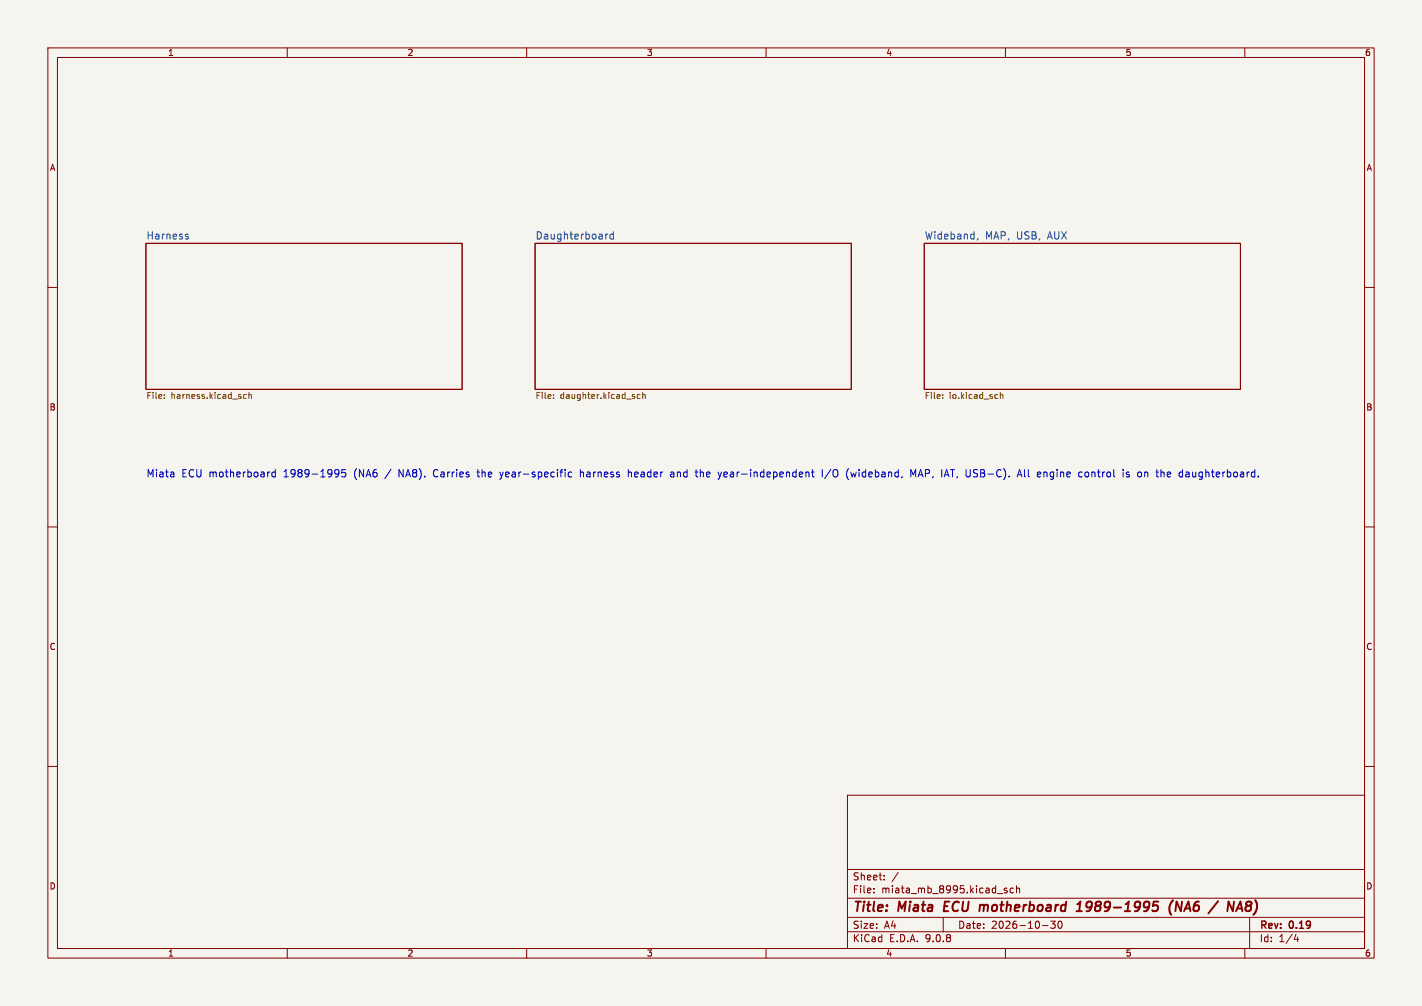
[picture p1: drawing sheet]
<svg xmlns="http://www.w3.org/2000/svg" width="297mm" height="210mm" viewBox="0 0 297 210" stroke-linecap="round" stroke-linejoin="round" font-family="sans-serif">
<path d="M0 0h297v210h-297z" fill="#f5f4ef" stroke="#f5f4ef" stroke-width=".21"/>
<g fill="none" stroke="#840000" stroke-width=".21">
<path d="M10 10h277v190h-277zM12 12h273v186h-273zM60 10v2M110 10v2M160 10v2M210 10v2M260 10v2M30.5 50.8h66v30.5h-66zM111.8 50.8h66v30.5h-66zM193 50.8h66.1v30.5h-66.1zM10 60h2M285 60h2"/>
<path d="M10 110h2M285 110h2M10 160h2M177 166h108v32h-108zM285 160h2M60 198v2M110 198v2M160 198v2M177 194.5h108M177 191.5h108M177 187.5h108M177 181.5h108"/>
<path d="M182.5 186.3v.1M182.5 185.5v.1M184.7 183.6v.1M184.7 182.8v.1M187.6 182.1l-1.3 2M197 191.5v3M210 198v2M210.3 185.5l-.3-.1-.3 .2 .1 .2 .5 .2v.3h-.6M211.7 185.5l-.5-.1-.2 .3 .1 .6h.6M212.3 185.5l.2-.1 .4 .1 .1 .9M212.3 184.9v1.5M217.7 193.2h1.2"/>
<path d="M219.5 192.3h.9l-.5 .6 .4 .1v.7l-.2 .1-.6-.1M221.1 192.4l.2-.1a.8 .8 0 0 1 .5 .7 .8 .8 0 0 1-.5 .8l-.2-.1-.1-.5zM260 198v2M261 191.5v6.5M270.7 195l-.4 1.1h.9M271 195.6v1"/>
</g>
<g fill="none" stroke="#840000" stroke-width=".4">
<path d="M197.4 188.2l-.3 2h1M205 188.9l.5 .1M205.5 189.2l-.1 1M224.8 190.2h1.2M225 188.8l.6-.6-.2 2M226.9 188.6v.7M241 188.2h.9M241.8 189.2l-.1 .8M245 187.9a2.35 2.35 0 0 0-.4 3.1M246.9 188.2l-.3 2-.9-2-.2 2M258.4 189.6h1M259.1 188.2l.4 2"/>
<path d="M260.5 188.3l-.2 .4 .3 .4a.65 .65 0 0 0-.3 1l.1 .1"/>
</g>
<path d="M38.9 49.4l.4 .1 .1 .2-.3 .2h-.2M38.9 48.9l.4 .1M127 48.9l-.5 .3M128.1 49l-.4-.1-.3 .3 .1 .6h.6M128.1 48.4v1.5M204.2 49.8l-.1 .3" fill="none" stroke="#006464" stroke-width=".21"/>
<g fill="none" stroke="#725600" stroke-width=".21">
<path d="M34.3 83.1v.1M34.3 82.4v.1M50.8 83l.3 .2 .3-.1M51.4 82.4l-.3-.1-.3 .3M52 82.5l.5-.1v.8M52 81.9v1.3M115.6 83.1v.1M115.6 82.4v.1M133.7 82.4l-.4-.1-.2 .3 .1 .5h.5M134.2 82.5l.5-.1 .1 .8M134.2 81.9v1.3M196.9 83.1v.1"/>
<path d="M196.9 82.4v.1M208.9 82.5l.5-.1 .1 .8M208.9 81.9v1.3"/>
</g>
<g fill="none" stroke="#0000c2" stroke-width=".21">
<path d="M57.5 98v1.6M57.5 98.6l-.4-.1-.3 .3 .1 .7h.6M70.1 98.1l.4-.1 .2 .2a1.01 1.01 0 0 1-.4 1.4h-.2M70.8 98.7l-.3 .3-.4-.1M72.2 98h-.8v.8l.2-.2 .5 .1 .1 .2v.5l-.3 .2-.5-.2M90.6 98.4v.8M99.6 98.5h.6M99.8 98l.1 1.5M104.4 98.5l.3 1.1-.3 .5M118 98v.2M119.4 98.6l-.4-.1-.3 .3 .1 .7h.6M121.2 98v1.6"/>
<path d="M121.8 98.6l-.4-.1-.2 .2M131.2 98.7l.5-.2 .2 .3M131.2 98v1.6M140.1 98.6h.6v1M140.7 98.9l-.5 .1-.2 .2 .2 .4 .5-.1M145.2 98.5h.6M145.6 99.6h.2M150.7 98.5l-.4 1.1M169.5 98.5h.6M169.7 98v1.3l.4 .3M171.7 98v1.6M173.5 98l-1.3 1.9"/>
<path d="M177 99.8l.2 .3M177.2 97.8l-.2 .3M177.7 98.5l.3 1.1 .3-.8M190.2 99.6v-1.6l.5 1.1 .6-1.1v1.6M192.3 98l-.5 1.6M212.4 99.6l.6-1.6 .5 1.6M212.6 99.1h.7M214 98v1.3l.2 .3M218.1 98.6h.5l.1 1M226.7 98.6l.4-.1 .3 .3v.5l-.3 .3-.4-.1-.1-.2zM235.8 98.6l-.3-.1-.3 .3 .1 .2 .5 .1v.4h-.6M243.8 99.3l.2 .3h.3"/>
<path d="M244.3 98.5h-.3l-.2 .3M244.5 98.9l-.7 .1M249.1 98.5v.8l.2 .3"/>
</g>
<g font-size="2.8" fill="#840000">
<text x="178" y="190.9">Title:</text>
<text x="187.7" y="190.9">Miata</text>
<text x="198" y="190.9">ECU</text>
<text x="206.2" y="190.9">motherboard</text>
<text x="227.4" y="190.9">1989-1995</text>
<text x="247.4" y="190.9">(NA6</text>
<text x="256.8" y="190.9">/</text>
<text x="261.2" y="190.9">NA8)</text>
</g>
<g font-size="2.1" fill="#006464">
<text x="30.5" y="50.1">Harness</text>
<text x="111.8" y="50.1">Daughterboard</text>
<text x="193" y="50.1">Wideband,</text>
<text x="205.7" y="50.1">MAP, USB,</text>
<text x="219" y="50.1">AUX</text>
</g>
<g font-size="2.1" fill="#0000c2">
<text x="30.5" y="99.8">Miata</text>
<text x="37.9" y="99.8">ECU motherboard</text>
<text x="59.4" y="99.8">1989-1995</text>
<text x="74.2" y="99.8">(NA6</text>
<text x="80.9" y="99.8">/</text>
<text x="83.8" y="99.8">NA8).</text>
<text x="91.2" y="99.8">Carries</text>
<text x="100.6" y="99.8">the</text>
<text x="105.4" y="99.8">year-specific</text>
<text x="122.3" y="99.8">harness</text>
<text x="132.5" y="99.8">header</text>
<text x="141.5" y="99.8">and</text>
<text x="146.9" y="99.8">the</text>
<text x="151.8" y="99.8">year-independent</text>
<text x="173.6" y="99.8">I/O</text>
<text x="178.8" y="99.8">(wideband,</text>
<text x="192.4" y="99.8">MAP, IAT, USB-C).</text>
<text x="215.2" y="99.8">All</text>
<text x="219.5" y="99.8">engine</text>
<text x="228.3" y="99.8">control</text>
<text x="237.6" y="99.8">is</text>
<text x="240.9" y="99.8">on</text>
<text x="245" y="99.8">the</text>
<text x="249.8" y="99.8">daughterboard.</text>
</g>
<g font-size="2.1" fill="#840000">
<text x="178" y="184">Sheet:</text>
<text x="178" y="186.7">File:</text>
<text x="184.1" y="186.7">miata_mb_8995.kicad_sch</text>
<text x="178" y="196.9">KiCad</text>
<text x="178" y="194.1">Size:</text>
<text x="184.7" y="194.1">A4</text>
<text x="185.7" y="196.9">E.D.A.</text>
<text x="193.3" y="196.9">9.0.8</text>
<text x="200" y="194.1">Date:</text>
<text x="207" y="194.1">2026-10-30</text>
<text x="263" y="194.3">Rev:</text>
<text x="263" y="196.9">Id:</text>
<text x="267.1" y="196.9">1/4</text>
<text x="269.4" y="194.3">0.19</text>
</g>
<g font-size="1.8" fill="#840000">
<text x="35" y="11.9">1</text>
<text x="85" y="11.9">2</text>
<text x="135" y="11.9">3</text>
<text x="185" y="11.9">4</text>
<text x="235" y="11.9">5</text>
<text x="285" y="11.9">6</text>
<text x="10.3" y="35.9">A</text>
<text x="285.3" y="35.9">A</text>
<text x="10.3" y="85.9">B</text>
<text x="285.3" y="85.9">B</text>
<text x="10.3" y="135.9">C</text>
<text x="285.3" y="135.9">C</text>
<text x="10.3" y="185.9">D</text>
<text x="285.3" y="185.9">D</text>
<text x="35" y="199.9">1</text>
<text x="85" y="199.9">2</text>
<text x="135" y="199.9">3</text>
<text x="185" y="199.9">4</text>
<text x="235" y="199.9">5</text>
<text x="285" y="199.9">6</text>
</g>
<g font-size="1.8" fill="#725600">
<text x="30.5" y="83.6">File:</text>
<text x="35.7" y="83.6">harness.kicad_sch</text>
<text x="111.8" y="83.6">File:</text>
<text x="117" y="83.6">daughter.kicad_sch</text>
<text x="193" y="83.6">File:</text>
<text x="198.3" y="83.6">io.kicad_sch</text>
</g>
</svg>
